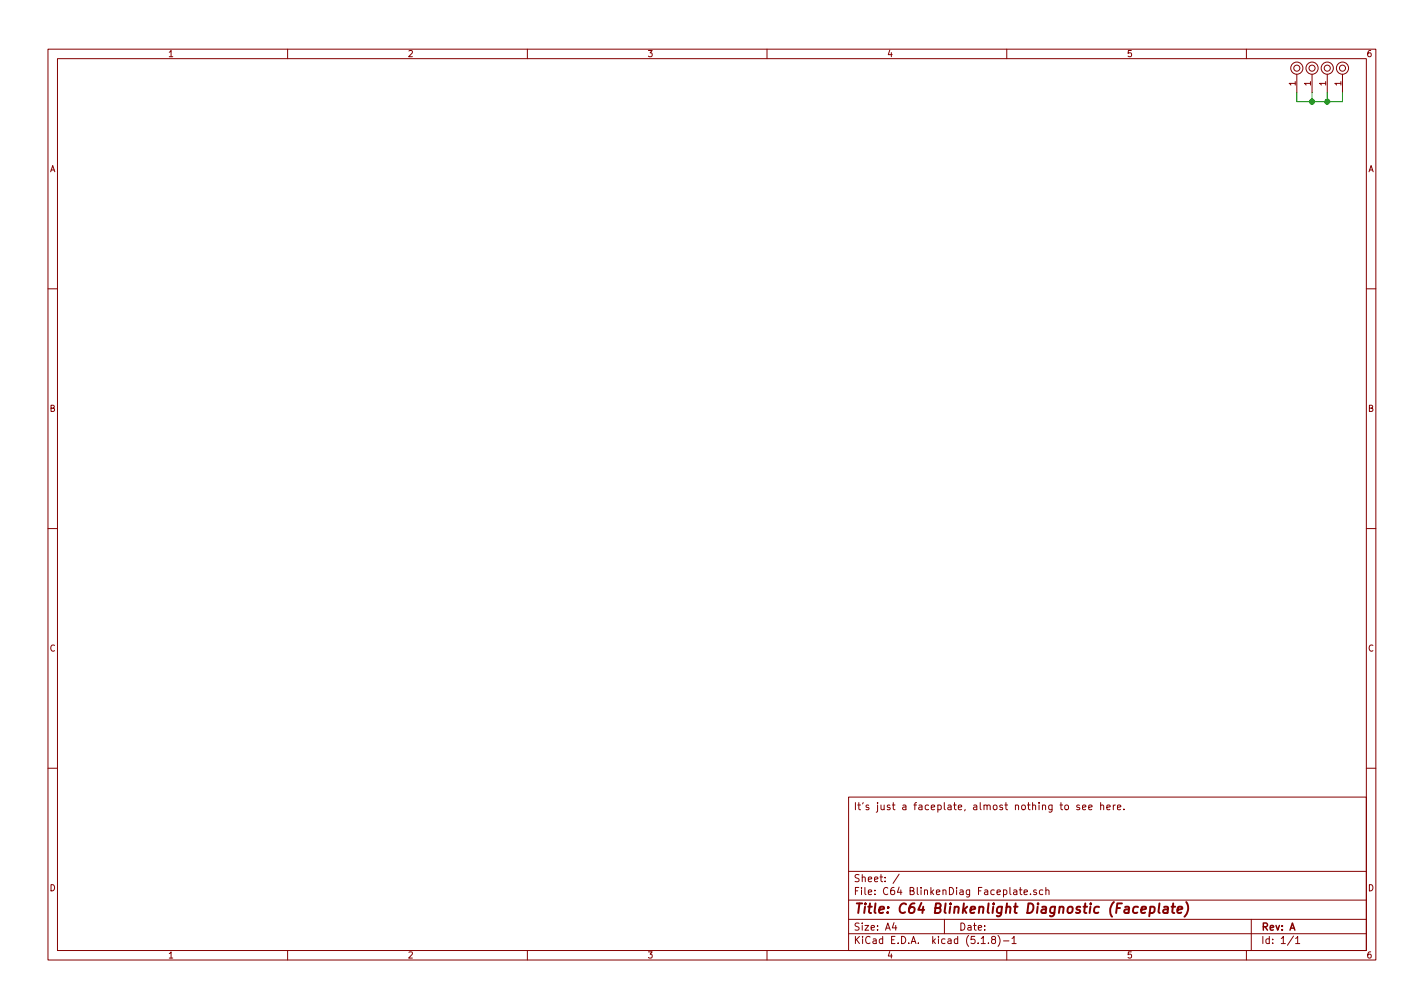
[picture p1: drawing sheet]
EESchema Schematic File Version 4
EELAYER 30 0
EELAYER END
$Descr A4 11693 8268
encoding utf-8
Sheet 1 1
Title "C64 Blinkenlight Diagnostic (Faceplate)"
Date ""
Rev "A"
Comp ""
Comment1 ""
Comment2 ""
Comment3 ""
Comment4 "It's just a faceplate, almost nothing to see here."
$EndDescr
$Comp
L mounting:Mounting_Pin M1
U 1 1
P 10650 550
F 0 "M1" H 10650 650 50  0001 C CNN
F 1 "Mounting" H 10650 475 50  0001 C CNN
F 2 "mounting:M3_pin" H 10650 550 50  0001 C CNN
F 3 "~" H 10650 550 50  0001 C CNN
	1    10650 550 
	0    -1   -1   0   
$EndComp
$Comp
L mounting:Mounting_Pin M2
U 1 1
P 10775 550
F 0 "M2" H 10775 650 50  0001 C CNN
F 1 "Mounting" H 10775 475 50  0001 C CNN
F 2 "mounting:M3_pin" H 10775 550 50  0001 C CNN
F 3 "~" H 10775 550 50  0001 C CNN
	1    10775 550 
	0    -1   -1   0   
$EndComp
$Comp
L mounting:Mounting_Pin M3
U 1 1
P 10900 550
F 0 "M3" H 10900 650 50  0001 C CNN
F 1 "Mounting" H 10900 475 50  0001 C CNN
F 2 "mounting:M3_pin" H 10900 550 50  0001 C CNN
F 3 "~" H 10900 550 50  0001 C CNN
	1    10900 550 
	0    -1   -1   0   
$EndComp
$Comp
L mounting:Mounting_Pin M4
U 1 1
P 11025 550
F 0 "M4" H 11025 650 50  0001 C CNN
F 1 "Mounting" H 11025 475 50  0001 C CNN
F 2 "mounting:M3_pin" H 11025 550 50  0001 C CNN
F 3 "~" H 11025 550 50  0001 C CNN
	1    11025 550 
	0    -1   -1   0   
$EndComp
Wire Wire Line
	10650 750  10650 825 
Wire Wire Line
	10650 825  10775 825 
Wire Wire Line
	11025 825  11025 750 
Wire Wire Line
	10900 750  10900 825 
Connection ~ 10900 825 
Wire Wire Line
	10900 825  11025 825 
Wire Wire Line
	10775 750  10775 825 
Connection ~ 10775 825 
Wire Wire Line
	10775 825  10900 825 
$EndSCHEMATC
